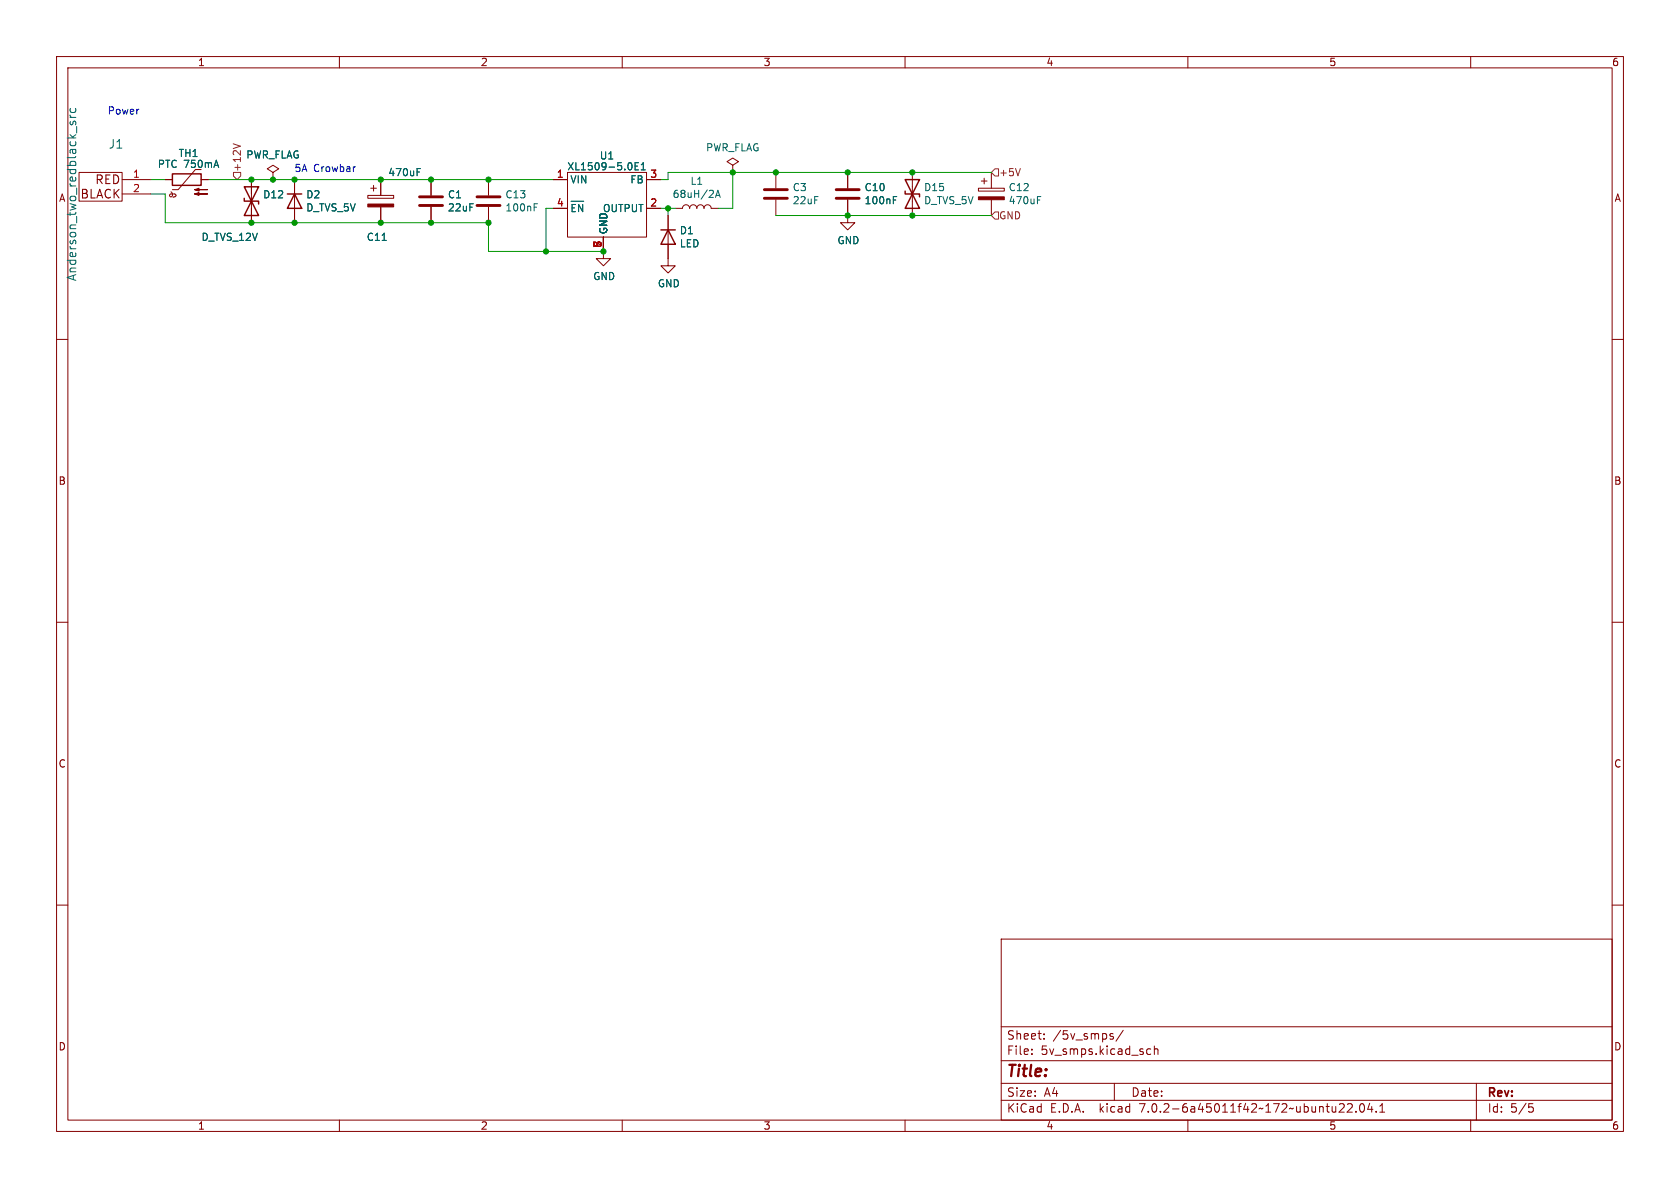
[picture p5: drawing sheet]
<svg xmlns="http://www.w3.org/2000/svg" width="297mm" height="210mm" viewBox="0 0 297 210" stroke-linecap="round" stroke-linejoin="round" font-family="sans-serif">
<g fill="none" stroke="#840000" stroke-width=".18">
<path d="M10 10h277v190h-277zM12 12h273v186h-273zM60 10v2M110 10v2M160 10v2M210 10v2M260 10v2M14 30.5h7.6v5.1h-7.6zM21.6 34.3h5.1M21.6 31.8h5.1M29.2 31.8h1.3M30.2 33.9l.2 .3 .1 .3-.1 .3h-.3l-.1-.3 .2-.2h.7l.2 .2-.1 .2-.4 .2"/>
<path d="M35.6 30h-1.1l-3 3.5h-1M35.6 31.8h1.2M44.4 31.8v7.6M48.3 30.5l1-.7-1-.6-1.1 .6 1.1 .7v1.3M48.3 31.8h.1M52.1 31.8v7.6M65 34.5h4.6v.6h-4.6zM65.5 33.3h1M66 32.8v1M67.3 31.8v2.7M67.3 36.6v2.8M76.2 31.8v2.7"/>
<path d="M76.2 36.6v2.8M86.4 31.8v2.7M86.4 36.6v2.8M97.8 31.8h2.5M97.8 36.8h2.5M100.3 30.5h14v11.4h-14zM114.3 31.8h2.5M114.3 36.8h2.5M118.1 38.1v8.9h1.3l-1.3 1.3-1.3-1.3h1.3M119.4 36.8h1.2a.64 .64 0 0 1 .7-.6 .64 .64 0 0 1 .6 .6 .64 .64 0 0 1 .7-.6 .64 .64 0 0 1 .6 .6 .64 .64 0 0 1 .6-.6 .64 .64 0 0 1 .7 .6 .64 .64 0 0 1 .6-.6 .64 .64 0 0 1 .6 .6h1.3M129.5 29.2l1.1-.6-1.1-.7-1 .7 1 .6v1.3M129.5 30.5h.1"/>
<path d="M137.2 30.5v2.8M137.2 35.3v2.8M149.9 35.3v4.1h1.2l-1.2 1.2-1.3-1.2h1.3M149.9 30.5v2.8M161.3 30.5v7.6M173 33.3h4.5v.5h-4.5zM173.5 32h1M174 31.5v1M175.3 30.5v2.8M175.3 35.3v2.8M10 60h2M106.7 41.9v3.8h1.2l-1.2 1.3-1.3-1.3h1.3"/>
<path d="M285 60h2M10 110h2M285 110h2M10 160h2M285 160h2M177 166h108v32h-108zM60 198v2M110 198v2M160 198v2M177 194.5h108M177 191.5h108M177 187.5h108"/>
<path d="M177 181.5h108M182.4 186.3v.1M182.4 185.5v.1M184.6 183.6v.1M184.6 182.8v.1M196.4 183.2l.4 .1 .1 .2-.3 .2h-.2M196.4 182.7l.4 .1M197 191.5v3M198.6 182.1l-1.3 2M202.8 186.3l.2 .1 .4-.1M203.4 185.5l-.4-.1-.2 .1M204.1 185.5l.2-.1 .3 .1 .1 .9"/>
<path d="M204.1 184.9v1.5M210 198v2M237.5 195.2l.1 .2v.3l-.9 .9h.9M238.2 195.2l.6-.1 .2 .1 .1 .3-1 1.1h1M239.7 196.5v.1M240.5 195.2l.2-.1a.81 .81 0 0 1 .6 .6 .81 .81 0 0 1-.3 .8l-.1 .1a.81 .81 0 0 1-.4-1.4zM242.1 195l-.3 1.1h.9M242.5 195.6v1M243.3 196.5v.1M243.9 196.6h.9M243.9 195.5l.5-.4v1.5M260 198v2"/>
<path d="M261 191.5v6.5M270.3 195.1h.7M270.4 195.7h.4l.3 .3-.2 .5-.5 .1"/>
</g>
<g fill="#840000" stroke="#840000" stroke-width=".18">
<path d="M65 36.1h4.6v.5h-4.6z"/>
<path d="M173 34.8h4.5v.5h-4.5z"/>
<path d="M34.4 34.3l.8-.3v.5l-.8-.2h2.3z"/>
<path d="M34.4 33.5l.8-.2v.5l-.8-.3h2.3z"/>
</g>
<g fill="none" stroke="#006464" stroke-width=".18">
<path d="M12.5 19.2l-.1 .4 .3 .3h.4l.2-.2v-.5M12.4 20.3l.1 .3 .2 .2M12.4 20.8h1M12.5 21.5l-.1 .3 .2 .3 .2-.1 .2-.5h.3v.6M38.2 28.3l.5 1.3M73.7 29.8h.6M94.4 36h.6M101 35.6h2.2M101.7 36.1h-.6v1.3M103 36.1v1.3l-.7-1.3v1.3M112.3 29.4h.4M112.9 28.8h-.6v1.2h.6"/>
<path d="M113.4 30h.7M113.4 29.1l.3-.3v1.2M126.5 34.9l.4-1.3 .4 1.3M126.6 34.5h.6M157.9 34.8h.6M183.4 34.8h.6"/>
</g>
<path d="M30.5 30.7h5.1v2.1h-5.1zM43.2 35.1v.5h2.5v.5M43.2 33l2.5 5.1h-2.5l2.5-5.1zM50.8 34.3h2.5M52.1 34.3l1.2 2.5h-2.5zM160 33.8v.5h2.6v.5M160 31.8l2.6 5h-2.6l2.6-5zM116.8 40.6h2.6M118.1 40.6l1.3 2.6h-2.6z" fill="none" stroke="#840000" stroke-width=".25"/>
<path d="M74.2 36.3h4M74.2 34.8h4M84.3 36.3h4.1M84.3 34.8h4.1M135.1 35.1h4.1M135.1 33.5h4.1M147.8 35.1h4.1M147.8 33.5h4.1" fill="none" stroke="#840000" stroke-width=".51"/>
<path d="M41.2 25.4l1.3 .4M41.3 30.5h1.2v.6l-.6 .7-.6-.7zM175.3 30.5l.6-.7h.6v1.3h-.6zM175.3 38.1l.6-.6h.6v1.2h-.6z" fill="none" stroke="#725600" stroke-width=".18"/>
<path d="M62.7 29.5h.1" fill="none" stroke="#0000c2" stroke-width=".18"/>
<path d="M26.7 31.8h2.5M26.7 34.3h2.5v5.1h57.2v5.1h20.3M36.8 31.8h61M97.8 36.8h-1.3v7.7M116.8 36.8h2.6M118.1 36.8v1.3M129.5 30.5v6.3h-2.5M137.2 38.1h38.1M175.3 30.5h-57.2v1.3h-1.3" fill="none" stroke="#009600" stroke-width=".18"/>
<g fill="#009600" stroke="#009600" stroke-width=".18">
<circle cx="86.4" cy="31.8" r=".46"/>
<circle cx="106.7" cy="44.5" r=".46"/>
<circle cx="96.5" cy="44.5" r=".46"/>
<circle cx="86.4" cy="39.4" r=".46"/>
<circle cx="67.3" cy="39.4" r=".46"/>
<circle cx="76.2" cy="39.4" r=".46"/>
<circle cx="67.3" cy="31.8" r=".46"/>
<circle cx="76.2" cy="31.8" r=".46"/>
<circle cx="44.4" cy="39.4" r=".46"/>
<circle cx="44.4" cy="31.8" r=".46"/>
<circle cx="48.3" cy="31.8" r=".46"/>
<circle cx="52.1" cy="31.8" r=".46"/>
<circle cx="52.1" cy="39.4" r=".46"/>
<circle cx="118.1" cy="36.8" r=".46"/>
<circle cx="161.3" cy="30.5" r=".46"/>
<circle cx="137.2" cy="30.5" r=".46"/>
<circle cx="129.5" cy="30.5" r=".46"/>
<circle cx="149.9" cy="30.5" r=".46"/>
<circle cx="149.9" cy="38.1" r=".46"/>
<circle cx="161.3" cy="38.1" r=".46"/>
</g>
<text font-size="2.8" fill="#840000" x="178" y="190.8">Title:</text>
<g font-size="2.1" fill="#006464">
<text x="19.2" y="26.4">J1</text>
<text x="13.7" y="49.7" transform="rotate(-90 13.7 49.7)">Anderson_two_redblack_src</text>
</g>
<g font-size="2.1" fill="#840000">
<text x="14.1" y="35.3">BLACK</text>
<text x="16.8" y="32.8">RED</text>
<text x="178" y="183.9">Sheet:</text>
<text x="186.2" y="183.9">/5v_smps/</text>
<text x="178" y="186.6">File:</text>
<text x="184" y="186.6">5v_smps.kicad_sch</text>
<text x="178" y="196.8">KiCad</text>
<text x="178" y="194">Size:</text>
<text x="184.6" y="194">A4</text>
<text x="185.7" y="196.8">E.D.A.</text>
<text x="194.4" y="196.8">kicad</text>
<text x="200" y="194">Date:</text>
<text x="201.5" y="196.8">7.0.2-6a45011f42~172~ubuntu22.04.1</text>
<text x="263" y="194.2">Rev:</text>
<text x="263" y="196.8">Id:</text>
<text x="267" y="196.8">5/5</text>
</g>
<g font-size="1.8" fill="#840000">
<text x="35" y="11.8">1</text>
<text x="85" y="11.8">2</text>
<text x="135" y="11.8">3</text>
<text x="185" y="11.8">4</text>
<text x="235" y="11.8">5</text>
<text x="285" y="11.8">6</text>
<text x="10.4" y="35.8">A</text>
<text x="285.4" y="35.8">A</text>
<text x="10.3" y="85.8">B</text>
<text x="285.3" y="85.8">B</text>
<text x="10.3" y="135.8">C</text>
<text x="285.3" y="135.8">C</text>
<text x="10.3" y="185.8">D</text>
<text x="285.3" y="185.8">D</text>
<text x="35" y="199.8">1</text>
<text x="85" y="199.8">2</text>
<text x="135" y="199.8">3</text>
<text x="185" y="199.8">4</text>
<text x="235" y="199.8">5</text>
<text x="285" y="199.8">6</text>
</g>
<g font-size="1.8" fill="#0000c2">
<text x="19" y="20.3">Power</text>
<text x="52.1" y="30.5">5A Crowbar</text>
</g>
<g font-size="1.8" fill="#006464">
<text x="27.8" y="29.8">PTC 750mA</text>
<text x="31.5" y="27.9">TH1</text>
<text x="43.5" y="28.2">PWR_FLAG</text>
<text x="106" y="28.3">U1</text>
<text x="124.8" y="26.9">PWR_FLAG</text>
<text x="46.5" y="35.2">D12</text>
<text x="54.1" y="35.2">D2</text>
<text x="68.6" y="31.3">470uF</text>
<text x="79.1" y="35.2">C1</text>
<text x="89.3" y="35.2">C13</text>
<text x="100.2" y="30.3">XL1509-5.0E1</text>
<text x="100.8" y="32.6">VIN</text>
<text x="111.3" y="32.6">FB</text>
<text x="118.9" y="35.1">68uH/2A</text>
<text x="122" y="32.8">L1</text>
<text x="140.1" y="33.9">C3</text>
<text x="152.8" y="33.9">C10</text>
<text x="163.3" y="33.9">D15</text>
<text x="178.3" y="33.9">C12</text>
<text x="54.1" y="37.5">D_TVS_5V</text>
<text x="79.1" y="37.5">22uF</text>
<text x="89.3" y="37.5">100nF</text>
<text x="100.8" y="38.3">~{EN}</text>
<text x="106.5" y="37.7">OUTPUT</text>
<text x="107.5" y="41.4" transform="rotate(-90 107.5 41.4)">GND</text>
<text x="120.1" y="41.6">D1</text>
<text x="140.1" y="36.3">22uF</text>
<text x="152.8" y="36.3">100nF</text>
<text x="163.3" y="36.3">D_TVS_5V</text>
<text x="178.3" y="36.3">470uF</text>
<text x="35.6" y="42.7">D_TVS_12V</text>
<text x="64.8" y="42.7">C11</text>
<text x="120.1" y="43.9">LED</text>
<text x="148" y="43.3">GND</text>
<text x="104.8" y="49.7">GND</text>
<text x="116.2" y="50.9">GND</text>
</g>
<g font-size="1.8" fill="#a90000">
<text x="23.5" y="31.5">1</text>
<text x="23.5" y="34">2</text>
<text x="98.4" y="31.5">1</text>
<text x="114.9" y="31.5">3</text>
<text x="98.4" y="36.6">4</text>
<text x="114.9" y="36.6">2</text>
<text x="106.4" y="43.8" transform="rotate(-90 106.4 43.8)">7</text>
</g>
<g font-size="1.8" fill="#725600">
<text x="42.7" y="30.4" transform="rotate(-90 42.7 30.4)">+12V</text>
<text x="176.6" y="31.3">+5V</text>
<text x="176.6" y="38.9">GND</text>
</g>
</svg>
